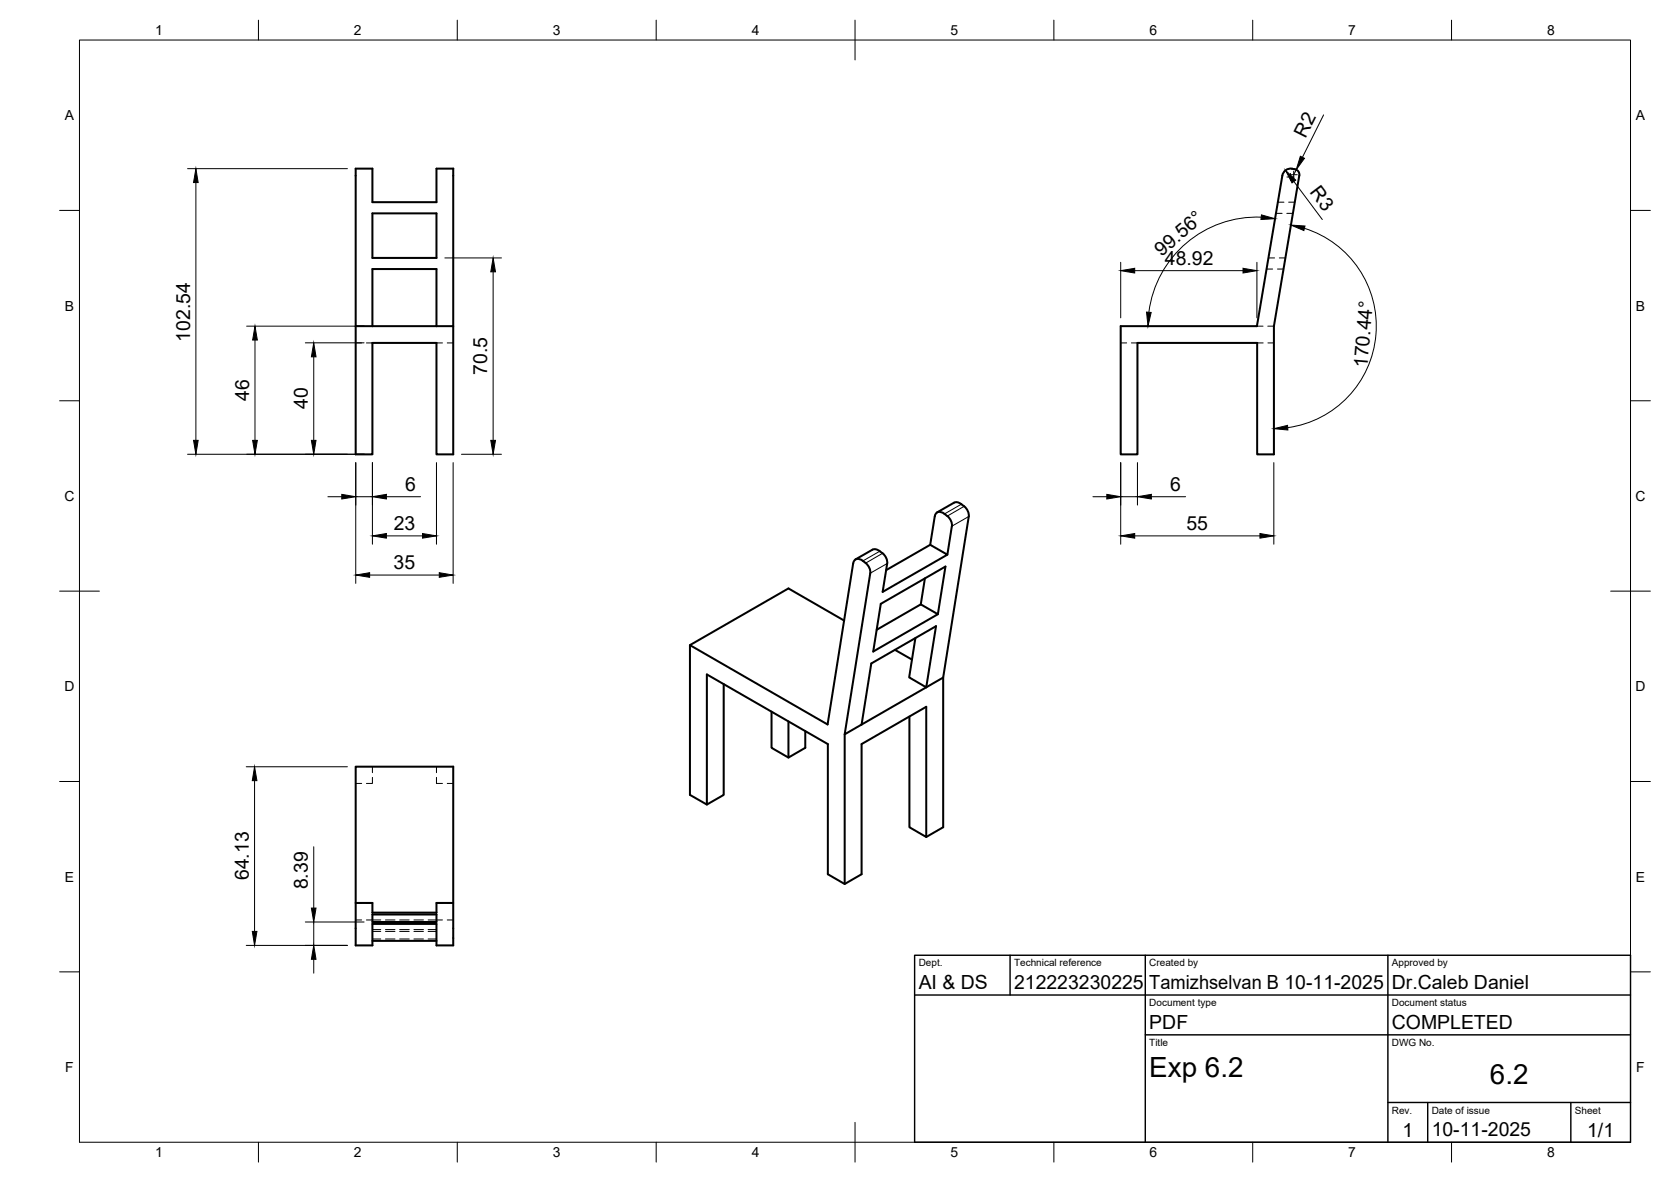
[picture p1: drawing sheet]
<svg xmlns="http://www.w3.org/2000/svg" width="420mm" height="297mm" viewBox="0 0 420 297" stroke-linecap="round" stroke-linejoin="round" font-family="sans-serif">
<!-- layer: Visible -->
<g fill="none" stroke="#000" stroke-width=".51">
<path d="M93.6 53.6h16.1v11.2h-16.1zM324.8 42.4l.7 .1M324.9 42.4a2.11 2.11 0 0 0-2.5 1.7l-6.4 37.9h-34.2v32.2h4.2v-28h30.1v28h4.2v-32.2l6.4-37.9a1.41 1.41 0 0 0-1.1-1.6M89.4 82v32.2h4.2v-28h16.1v28h4.3v-32.2M93.6 82h-4.2v-39.6h4.2v8.4h16.1v-8.4h4.3v39.6h-4.3M93.6 82v-14.4h16.1v14.4M93.6 82h16.1M237.5 129.1a1.34 1.34 0 0 0-1.4-.5 1.34 1.34 0 0 0-1 1.1l-1.2 7.2M237.5 129.1l1.4 1.3 .4 1 .1 .8M239.3 132.2l-1.1 7.2M241.7 126.7a3.3 3.3 0 0 1 1.9 3.1l-6.4 40.5-20.6 11.8M241.7 126.7l-.4-.3a1.46 1.46 0 0 0-1.4-.1l-4.3 2.5"/>
<path d="M212.2 155.9l-14-8-24.7 14.2 34.6 20 6.4-40.5a1.34 1.34 0 0 1 1.1-1.2 1.34 1.34 0 0 1 1.4 .6l1.3 1.2 .5 1v.9l-6.4 40.4 4.2-2.4M215.1 140.6l4.3-2.5a3.2 3.2 0 0 1 3.4 2.1l.3 1.4-1.2 7.1 16.3-9.3-4.3-2.5-11.1 6.4M232.6 145.4l-1.1 6.5M235.8 154.4l1.9-12-16.2 9.4-1.9 11.9 16.2-9.3-4.3-2.5-11.1 6.4M173.5 162.1v37.7l4.2 2.4M182 171.9v27.9l-4.3 2.4v-32.7l30.5 17.5v32.7l4.2 2.5 4.2-2.5v-32.7l16.3-9.4v32.7l-4.2-2.4v-27.8M194 178.8v9.1l4.2 2.5M225 163.3l4.3 2.5M230.2 160.3l-1.6 9.9 4.3 2.5 2.5-15.3-16.3 9.3-2.5 15.4M237.2 170.3v37.6l-4.3 2.4M198.2 181.3v9.1l4.3-2.5v-4.2M212.4 184.5v37.7"/>
<path d="M89.4 226.9h4.2v2.4h16.1v-2.4h4.3v10.7h-4.3v-5.4h-16.1v5.4h-4.2zM89.4 226.9v-34.2h24.6v34.2M93.6 229.8h16.1v1.9h-16.1zM93.6 236.4h16.1"/>
</g>
<!-- layer: Hidden -->
<g fill="none" stroke="#000" stroke-width=".25">
<path d="M320.8 53.6h1.6M321.3 50.8h1.5M323.6 53.6h1.5M324 50.8h1.6M318.5 67.6h1.5M318.9 64.8h1.6M321.2 67.6h1.5M321.7 64.8h1.5M89.4 86.2h1.5M92.1 86.2h1.5M109.7 86.2h1.6M112.5 86.2h1.5"/>
<path d="M281.8 86.2h1.5M284.5 86.2h1.5M316 82h1.6M316.1 86.2h1.5M318.8 82h1.5M318.8 86.2h1.5M89.4 196.9h1.5M93.6 195.4v1.5h-1.5M93.6 192.7v1.5M109.7 192.7v1.5M109.7 195.4v1.5h1.6M112.5 196.9h1.5"/>
<path d="M89.4 231.2h1.5M89.4 227h1.5M92.1 231.2h3.6M92.1 227h1.5M93.6 234.1h2.1M93.6 229.3v.5M93.6 231.7v.5M93.6 233.6h2.1M93.6 236h2.1M96.9 234.1h2.4M96.9 233.6h2.4M96.9 236h2.4"/>
<path d="M96.9 231.2h2.4M100.5 234.1h2.4M100.5 233.6h2.4M100.5 236h2.4M100.5 231.2h2.4M104.1 234.1h2.4M104.1 233.6h2.4M104.1 236h2.4M104.1 231.2h2.4M107.7 234.1h2M107.7 233.6h2M107.7 236h2"/>
<path d="M107.7 231.2h3.6M109.7 229.3v.5M109.7 231.7v.5M109.7 227h1.6M112.5 231.2h1.5M112.5 227h1.5"/>
</g>
<!-- layer: Visible Narrow -->
<path d="M221.2 138.5l-4.2 2.5M221.9 139.1l-4.2 2.4M241.7 126.7l-4.2 2.4M242.4 127.2l-4.2 2.5M243.6 129.8l-4.3 2.4M223.1 141.6l-4.3 2.4" fill="none" stroke="#000" stroke-width=".25"/>
<!-- layer: BORDER -->
<g fill="none" stroke="#000" stroke-width=".25">
<path d="M20 10.1h390v276.9h-390zM65 5.1v5M115 5.1v5M165 5.1v5M215 5.1v10M265 5.1v5M315 5.1v5M365 5.1v5M15 52.9h5M410 52.9h5M15 100.7h5M410 100.7h5"/>
<path d="M15 148.6h10M405 148.6h10M15 196.4h5M410 196.4h5M15 244.2h5M410 244.2h5M65 287v5M115 287v5M165 287v5M215 282.1v9.9M265 287v5M315 287v5"/>
<path d="M365 287v5"/>
</g>
<!-- layer: TITLEBLOCK -->
<path d="M230 240.1h180v46.9h-180zM230 250h180M254 240.1v9.9M288 240.1v46.9M349 240.1v46.9M288 260.1h122M349 277.1h61M359 277.1v9.9M395 277.1v9.9" fill="none" stroke="#000" stroke-width=".36"/>
<!-- layer: Smart Centers -->
<path d="M323.6 44.5h1.8M324.4 43.9h1.8M324.5 43.6v1.8M325.3 43v1.8" fill="none" stroke="#000" stroke-width=".25"/>
<!-- layer: FD_Dimensions -->
<g fill="none" stroke="#000" stroke-width=".25">
<path d="M332.8 28.9l-5.3 10.6M47.2 42.4h40.2M49.3 45.9v64.8M317.1 54.6a27.4 27.4 0 0 0-28.2 23.9M325.3 45.6l7.2 9.6M325.9 42.7l-.6 1.2M328 57.4a25.7 25.7 0 0 1 18 26.7 25.7 25.7 0 0 1-22.2 23.4M111.8 64.8h14.3M124 68.3v42.4M281.8 65.9v14M285.3 68h27.2M316 65.9v14"/>
<path d="M62 82h29.5M64.1 85.5v25.2M76.8 86.2h14.7M78.9 89.7v21M47.2 114.2h44.3M89.5 116.3v30.3M93.6 116.3v20.5M109.7 116.3v20.5M113.9 116.3v30.3M116 114.2h10.1M281.8 116.3v20.5M286 116.3v10.6"/>
<path d="M320.3 116.3v20.5M82.4 124.8h3.5M89.5 124.8h4.1M97.2 124.8h8.5M97.2 134.7h9M274.8 124.8h3.5M281.8 124.8h4.2M285.3 134.7h31.5M289.5 124.8h8.6M92.9 144.5h17.5M61.9 192.7h25.5M64 196.2v37.9"/>
<path d="M78.9 212.8v15.4M61.9 237.6h25.5M76.8 231.7h14.7M78.9 231.7v5.9M78.9 241.1v3.5"/>
</g>
<g fill="#000" stroke="#000" stroke-width=".25">
<path d="M327 39.3l1 .5-2.1 2.9zM49.3 42.4l.5 3.5h-1.1zM317.2 54l3.4 1-3.5 .2zM323.2 42.8l2.6 2.5-.9 .7zM324.6 56.6l3.5 .2-.2 1.1zM124 64.8l.6 3.5h-1.2zM281.8 68l3.5-.6v1.2zM288.3 78.4l1.2 .1-.9 3.5zM312.5 67.4l3.5 .6-3.5 .6zM64.1 82l.6 3.5h-1.2zM78.9 86.2l.6 3.5h-1.2zM48.7 110.7h1.1l-.5 3.5z"/>
<path d="M63.5 110.7h1.2l-.6 3.5zM78.3 110.7h1.2l-.6 3.5zM123.4 110.7h1.2l-.6 3.5zM320.3 107.7l3.4-.8 .1 1.2zM85.9 124.2l3.6 .6-3.6 .6zM93.6 124.8l3.6-.6v1.2zM93.6 134.7l3.6-.6v1.1zM106.2 134.1l3.5 .6-3.5 .5zM278.3 124.2l3.5 .6-3.5 .6zM281.8 134.7l3.5-.6v1.1zM286 124.8l3.5-.6v1.2zM316.8 134.1l3.5 .6-3.5 .5z"/>
<path d="M89.5 144.5l3.4-.6v1.2zM110.4 143.9l3.5 .6-3.5 .6zM64 192.7l.6 3.5h-1.2zM63.4 234.1h1.2l-.6 3.5zM78.3 228.2h1.2l-.6 3.5zM78.9 237.6l.6 3.5h-1.2z"/>
</g>
<g font-size="7">
<text x="289" y="270.6">Exp 6.2</text>
<text x="374.6" y="272.3">6.2</text>
</g>
<g font-size="4.9">
<text x="328.3" y="34.9" transform="rotate(-63 328.3 34.9)">R2</text>
<text x="329.2" y="48.3" transform="rotate(53 329.2 48.3)">R3</text>
<text x="292" y="64.5" transform="rotate(-40 292 64.5)">99.56°</text>
<text x="292.9" y="66.6">48.92</text>
<text x="47.8" y="85.9" transform="rotate(-90 47.8 85.9)">102.54</text>
<text x="122.5" y="94.3" transform="rotate(-90 122.5 94.3)">70.5</text>
<text x="343.8" y="92.5" transform="rotate(-85 343.8 92.5)">170.44°</text>
<text x="62.7" y="100.7" transform="rotate(-90 62.7 100.7)">46</text>
<text x="77.4" y="102.8" transform="rotate(-90 77.4 102.8)">40</text>
<text x="101.9" y="123.4">6</text>
<text x="294.2" y="123.4">6</text>
<text x="99" y="133.2">23</text>
<text x="298.3" y="133.2">55</text>
<text x="99" y="143.1">35</text>
<text x="62.5" y="221.2" transform="rotate(-90 62.5 221.2)">64.13</text>
<text x="77.4" y="223.5" transform="rotate(-90 77.4 223.5)">8.39</text>
<text x="231" y="248.5">AI &amp; DS</text>
<text x="255" y="248.5">212223230225</text>
<text x="289" y="248.5">Tamizhselvan B 10-11-2025</text>
<text x="350" y="248.5">Dr.Caleb Daniel</text>
<text x="289" y="258.6">PDF</text>
<text x="350" y="258.6">COMPLETED</text>
<text x="352.6" y="285.7">1</text>
<text x="360" y="285.5">10-11-2025</text>
<text x="399.1" y="285.7">1/1</text>
</g>
<g font-size="3.5">
<text x="39" y="8.8">1</text>
<text x="89" y="8.8">2</text>
<text x="139" y="8.8">3</text>
<text x="189" y="8.8">4</text>
<text x="239" y="8.8">5</text>
<text x="289" y="8.8">6</text>
<text x="339" y="8.8">7</text>
<text x="389" y="8.8">8</text>
<text x="16.3" y="30.2">A</text>
<text x="411.3" y="30.2">A</text>
<text x="16.3" y="78">B</text>
<text x="411.3" y="78">B</text>
<text x="16.2" y="125.9">C</text>
<text x="411.2" y="125.9">C</text>
<text x="16.2" y="173.7">D</text>
<text x="411.2" y="173.7">D</text>
<text x="16.3" y="221.6">E</text>
<text x="411.3" y="221.6">E</text>
<text x="16.4" y="269.4">F</text>
<text x="411.4" y="269.4">F</text>
<text x="39" y="290.8">1</text>
<text x="89" y="290.8">2</text>
<text x="139" y="290.8">3</text>
<text x="189" y="290.8">4</text>
<text x="239" y="290.8">5</text>
<text x="289" y="290.8">6</text>
<text x="339" y="290.8">7</text>
<text x="389" y="290.8">8</text>
</g>
<g font-size="2.5">
<text x="231" y="242.9">Dept.</text>
<text x="255" y="242.9">Technical reference</text>
<text x="289" y="242.9">Created by</text>
<text x="350" y="242.9">Approved by</text>
<text x="289" y="252.8">Document type</text>
<text x="350" y="252.8">Document status</text>
<text x="289" y="262.9">Title</text>
<text x="350" y="262.9">DWG No.</text>
<text x="350" y="279.9">Rev.</text>
<text x="360" y="279.9">Date of issue</text>
<text x="396" y="279.9">Sheet</text>
</g>
</svg>
